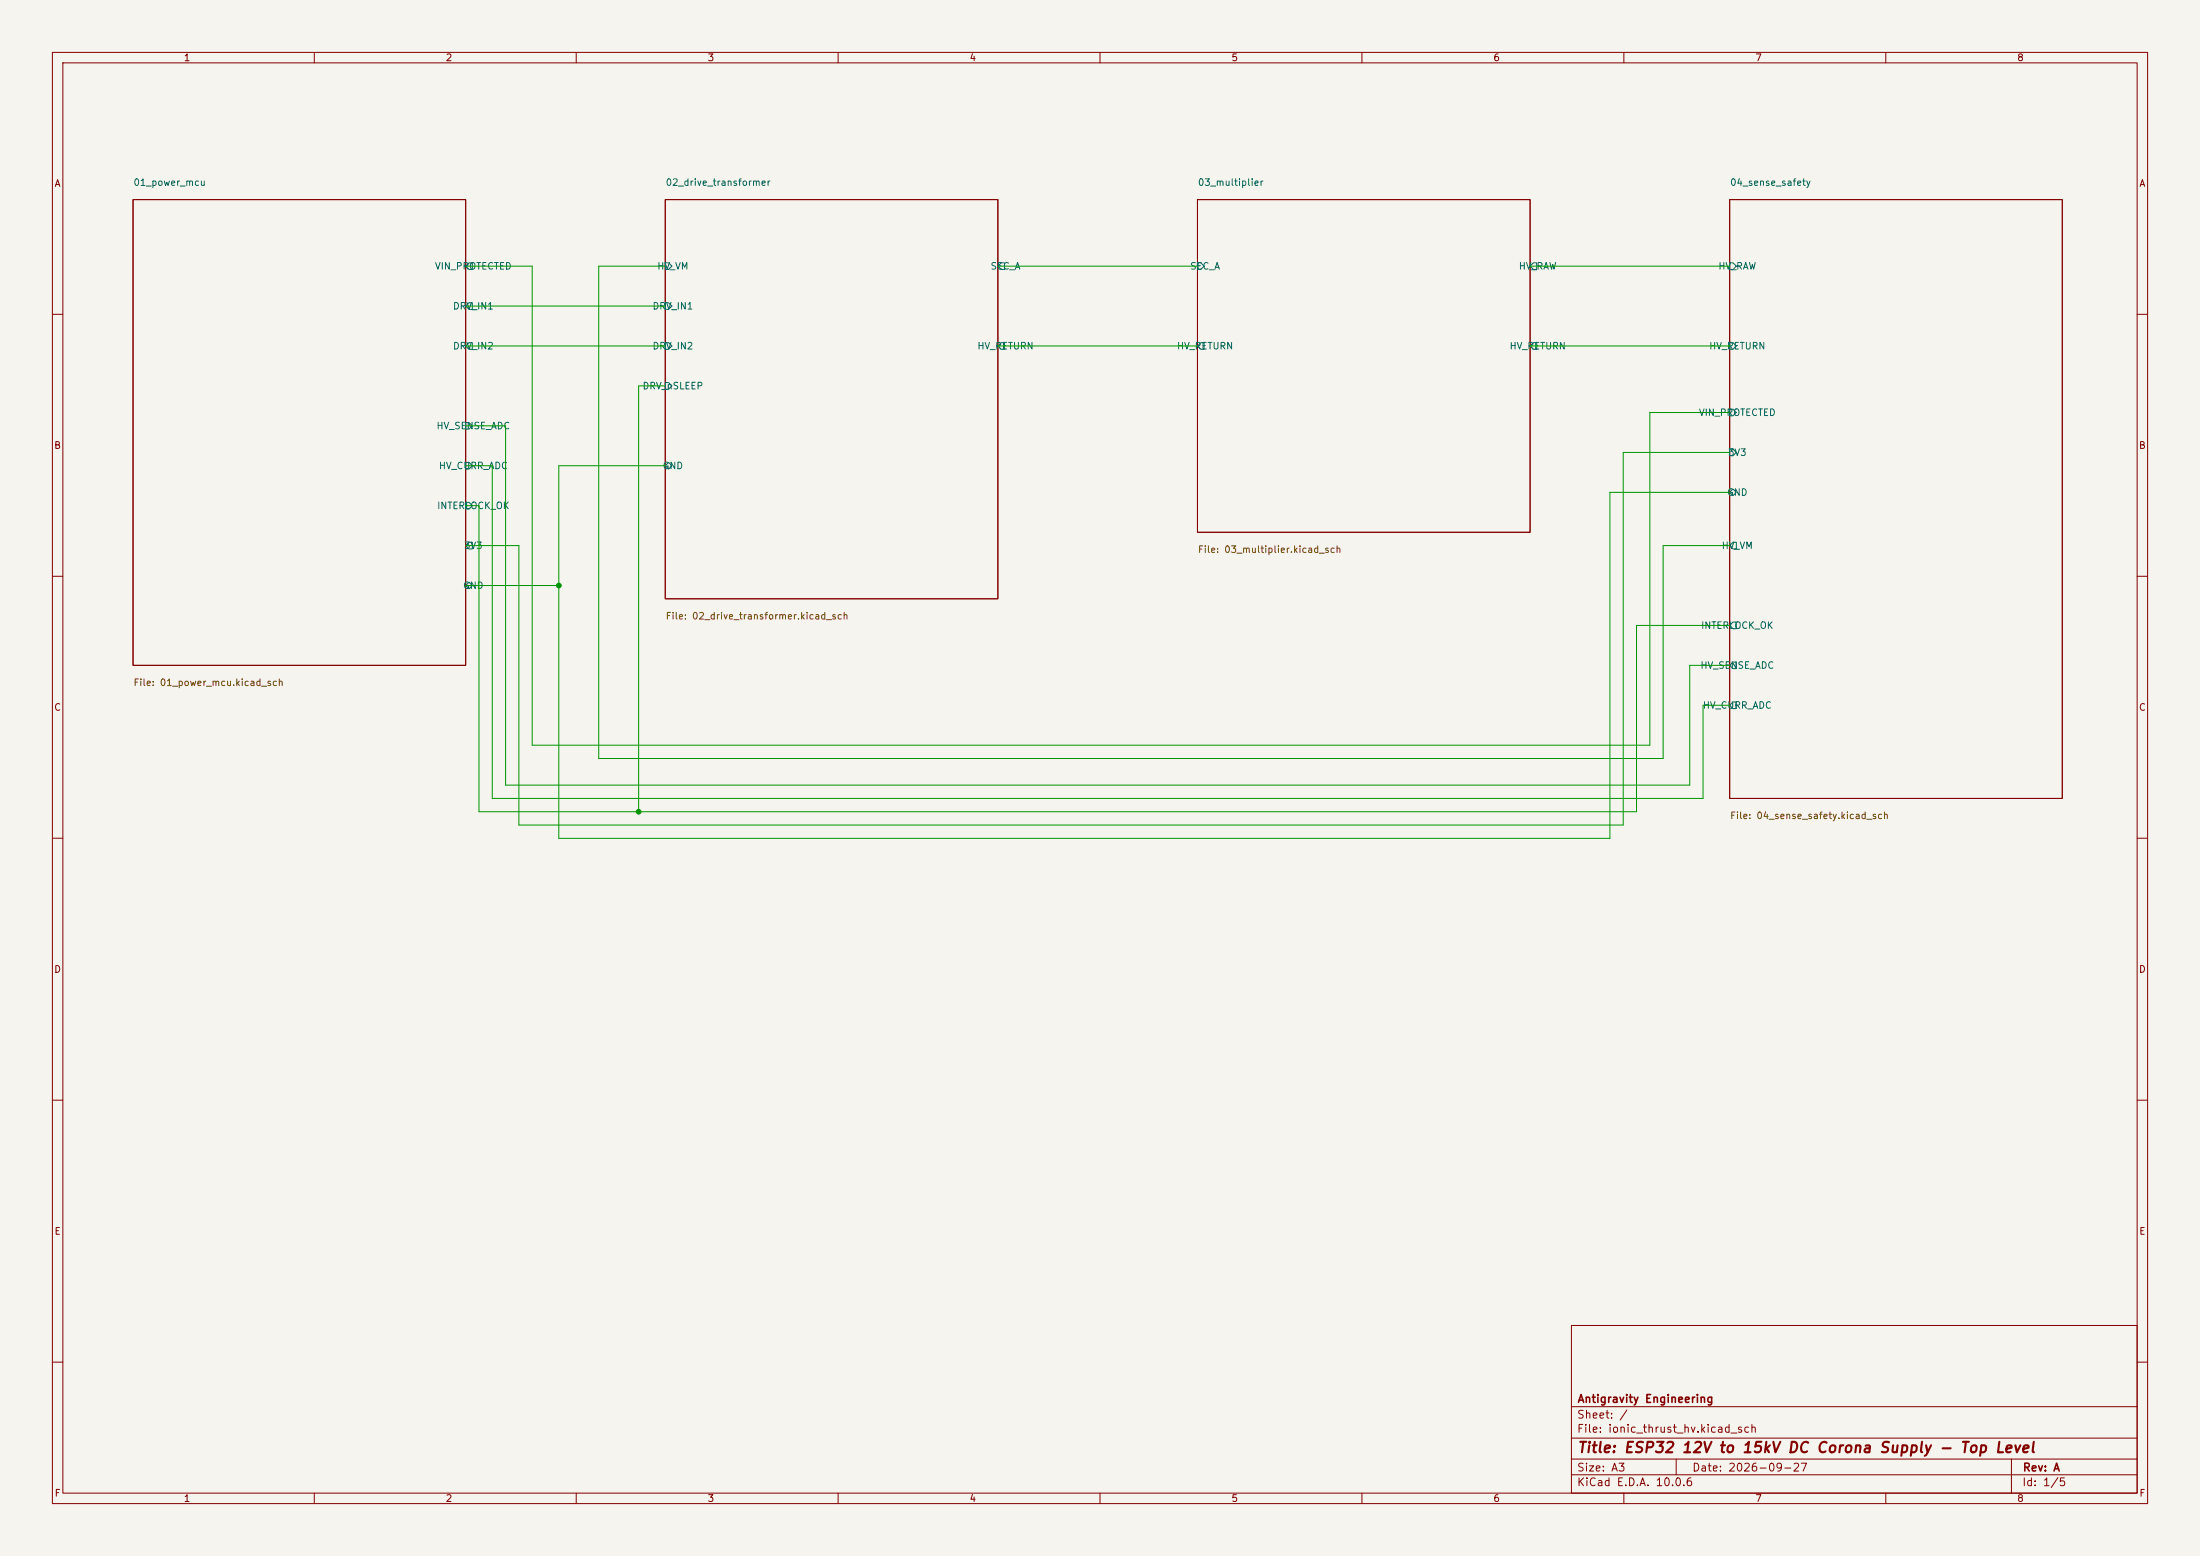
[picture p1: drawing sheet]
<svg xmlns="http://www.w3.org/2000/svg" width="420mm" height="297mm" viewBox="0 0 420 297" stroke-linecap="round" stroke-linejoin="round" font-family="sans-serif">
<path d="M0 0h420v297h-420z" fill="#f5f4ef" stroke="#f5f4ef" stroke-width=".19"/>
<g fill="none" stroke="#840000" stroke-width=".19">
<path d="M10 10h400v277h-400zM12 12h396v273h-396zM60 10v2M110 10v2M160 10v2M210 10v2M260 10v2M310 10v2M360 10v2M25.4 38.1h63.5v88.9h-63.5zM127 38.1h63.5v76.2h-63.5zM228.6 38.1h63.5v63.5h-63.5z"/>
<path d="M330.2 38.1h63.5v114.3h-63.5zM10 60h2M408 60h2M10 110h2M408 110h2M10 160h2M408 160h2M10 210h2M408 210h2M300 253h108v32h-108zM10 260h2M300 278.5h108"/>
<path d="M300 274.5h108M300 268.5h108M320 278.5v3M384 278.5v6.5M408 260h2M60 285v2M110 285v2M160 285v2M210 285v2M260 285v2M300 281.5h108M310 285v2"/>
<path d="M360 285v2"/>
</g>
<g fill="none" stroke="#006464" stroke-width=".19">
<path d="M88.9 58.4l.6-.6h.7v1.3h-.7zM89.5 50.2h.7v1.2h-.7l-.6-.6zM127 50.2h.6l.7 .6-.7 .6h-.6zM127 57.8h.6l.7 .6-.7 .7h-.6zM191.1 50.2h.7v1.2h-.7l-.6-.6zM228.6 50.2h.6l.7 .6-.7 .6h-.6zM292.7 50.2h.7v1.2h-.7l-.6-.6zM330.2 50.2h.6l.7 .6-.7 .6h-.6zM88.9 66l.6-.6h.7v1.3h-.7zM127 65.4h.6l.7 .6-.7 .7h-.6zM127 73h.6l.7 .7-.7 .6h-.6zM191.1 65.4h.7v1.3h-.7l-.6-.7z"/>
<path d="M229.2 65.4h.7v1.3h-.7l-.6-.7zM292.7 65.4h.7v1.3h-.7l-.6-.7zM330.2 65.4h.6l.7 .6-.7 .7h-.6zM330.2 78.1h.6l.7 .6-.7 .7h-.6zM88.9 80.6h.6l.7 .7-.7 .6h-.6zM88.9 88.3h.6l.7 .6-.7 .6h-.6zM88.9 95.9h.6l.7 .6-.7 .7h-.6zM127 88.9l.6-.6 .7 .6-.7 .6zM330.2 85.7h.6l.7 .7-.7 .6h-.6zM330.2 94l.6-.7 .7 .7-.7 .6zM88.9 111.8l.6-.7 .7 .7-.7 .6zM89.5 103.5h.7v1.3h-.7l-.6-.7z"/>
<path d="M330.8 103.5h.7v1.3h-.7l-.6-.7zM330.8 118.7h.7v1.3h-.7l-.6-.6zM330.8 126.4h.7v1.2h-.7l-.6-.6zM330.8 134h.7v1.3h-.7l-.6-.7z"/>
</g>
<g fill="none" stroke="#009600" stroke-width=".19">
<path d="M88.9 50.8h12.7v91.4h213.4v-63.5h15.2M88.9 58.4h38.1M127 50.8h-12.7v94h203.2v-40.7h12.7M190.5 50.8h38.1M292.1 50.8h38.1M88.9 66h38.1M127 73.7h-5.1v81.2M190.5 66h38.1M292.1 66h38.1M88.9 88.9h5.1v63.5h231.1v-17.8h5.1M88.9 81.3h7.6v68.6h226.1v-22.9h7.6M88.9 96.5h2.5v58.4h221v-35.5h17.8"/>
<path d="M127 88.9h-20.3v71.1h200.6v-66h22.9M330.2 86.4h-20.3v71.1h-210.8v-53.4h-10.2M88.9 111.8h17.8"/>
</g>
<g fill="#009600" stroke="#009600" stroke-width=".19">
<circle cx="121.9" cy="154.9" r=".46"/>
<circle cx="106.7" cy="111.8" r=".46"/>
</g>
<text font-size="2" fill="#840000" x="301" y="277.8">Title: ESP32 12V to 15kV DC Corona Supply - Top Level</text>
<g font-size="1.5" fill="#840000">
<text x="301" y="268.1">Antigravity Engineering</text>
<text x="300.9" y="273.8">File: ionic_thrust_hv.kicad_sch</text>
<text x="300.9" y="271.1">Sheet: /</text>
<text x="300.9" y="281.2">Size: A3</text>
<text x="322.9" y="281.2">Date: 2026-09-27</text>
<text x="386" y="281.2">Rev: A</text>
<text x="300.9" y="284">KiCad E.D.A. 10.0.6</text>
<text x="385.9" y="284">Id: 1/5</text>
</g>
<g font-size="1.3" fill="#840000">
<text x="35" y="12">1</text>
<text x="85" y="12">2</text>
<text x="135" y="12">3</text>
<text x="185" y="12">4</text>
<text x="235" y="12">5</text>
<text x="285" y="12">6</text>
<text x="335" y="12">7</text>
<text x="385" y="12">8</text>
<text x="10.3" y="36">A</text>
<text x="408.3" y="36">A</text>
<text x="10.2" y="86">B</text>
<text x="408.2" y="86">B</text>
<text x="10.2" y="136">C</text>
<text x="408.2" y="136">C</text>
<text x="10.2" y="186">D</text>
<text x="408.2" y="186">D</text>
<text x="10.3" y="236">E</text>
<text x="408.3" y="236">E</text>
<text x="10.3" y="286">F</text>
<text x="35" y="287">1</text>
<text x="85" y="287">2</text>
<text x="135" y="287">3</text>
<text x="185" y="287">4</text>
<text x="235" y="287">5</text>
<text x="285" y="287">6</text>
<text x="335" y="287">7</text>
<text x="385" y="287">8</text>
<text x="408.3" y="286">F</text>
</g>
<g font-size="1.3" fill="#006464">
<text x="25.4" y="35.8">01_power_mcu</text>
<text x="127" y="35.8">02_drive_transformer</text>
<text x="228.6" y="35.8">03_multiplier</text>
<text x="330.2" y="35.8">04_sense_safety</text>
<text x="82.9" y="51.8">VIN_PROTECTED</text>
<text x="125.4" y="51.8">HV_VM</text>
<text x="189" y="51.8">SEC_A</text>
<text x="227.1" y="51.8">SEC_A</text>
<text x="289.8" y="51.8">HV_RAW</text>
<text x="327.9" y="51.8">HV_RAW</text>
<text x="86.4" y="59.4">DRV_IN1</text>
<text x="124.5" y="59.4">DRV_IN1</text>
<text x="86.4" y="67">DRV_IN2</text>
<text x="124.5" y="67">DRV_IN2</text>
<text x="186.5" y="67">HV_RETURN</text>
<text x="224.6" y="67">HV_RETURN</text>
<text x="288.1" y="67">HV_RETURN</text>
<text x="326.2" y="67">HV_RETURN</text>
<text x="122.6" y="74.6">DRV_nSLEEP</text>
<text x="83.2" y="82.2">HV_SENSE_ADC</text>
<text x="324.2" y="79.7">VIN_PROTECTED</text>
<text x="83.7" y="89.9">HV_CURR_ADC</text>
<text x="126.4" y="89.9">GND</text>
<text x="329.8" y="87.3">3V3</text>
<text x="329.6" y="94.9">GND</text>
<text x="83.3" y="97.5">INTERLOCK_OK</text>
<text x="88.5" y="105.1">3V3</text>
<text x="328.6" y="105.1">HV_VM</text>
<text x="88.3" y="112.7">GND</text>
<text x="324.6" y="120.3">INTERLOCK_OK</text>
<text x="324.5" y="128">HV_SENSE_ADC</text>
<text x="325" y="135.6">HV_CURR_ADC</text>
</g>
<g font-size="1.3" fill="#725600">
<text x="228.6" y="105.8">File: 03_multiplier.kicad_sch</text>
<text x="127" y="118.5">File: 02_drive_transformer.kicad_sch</text>
<text x="25.4" y="131.2">File: 01_power_mcu.kicad_sch</text>
<text x="330.2" y="156.6">File: 04_sense_safety.kicad_sch</text>
</g>
</svg>
